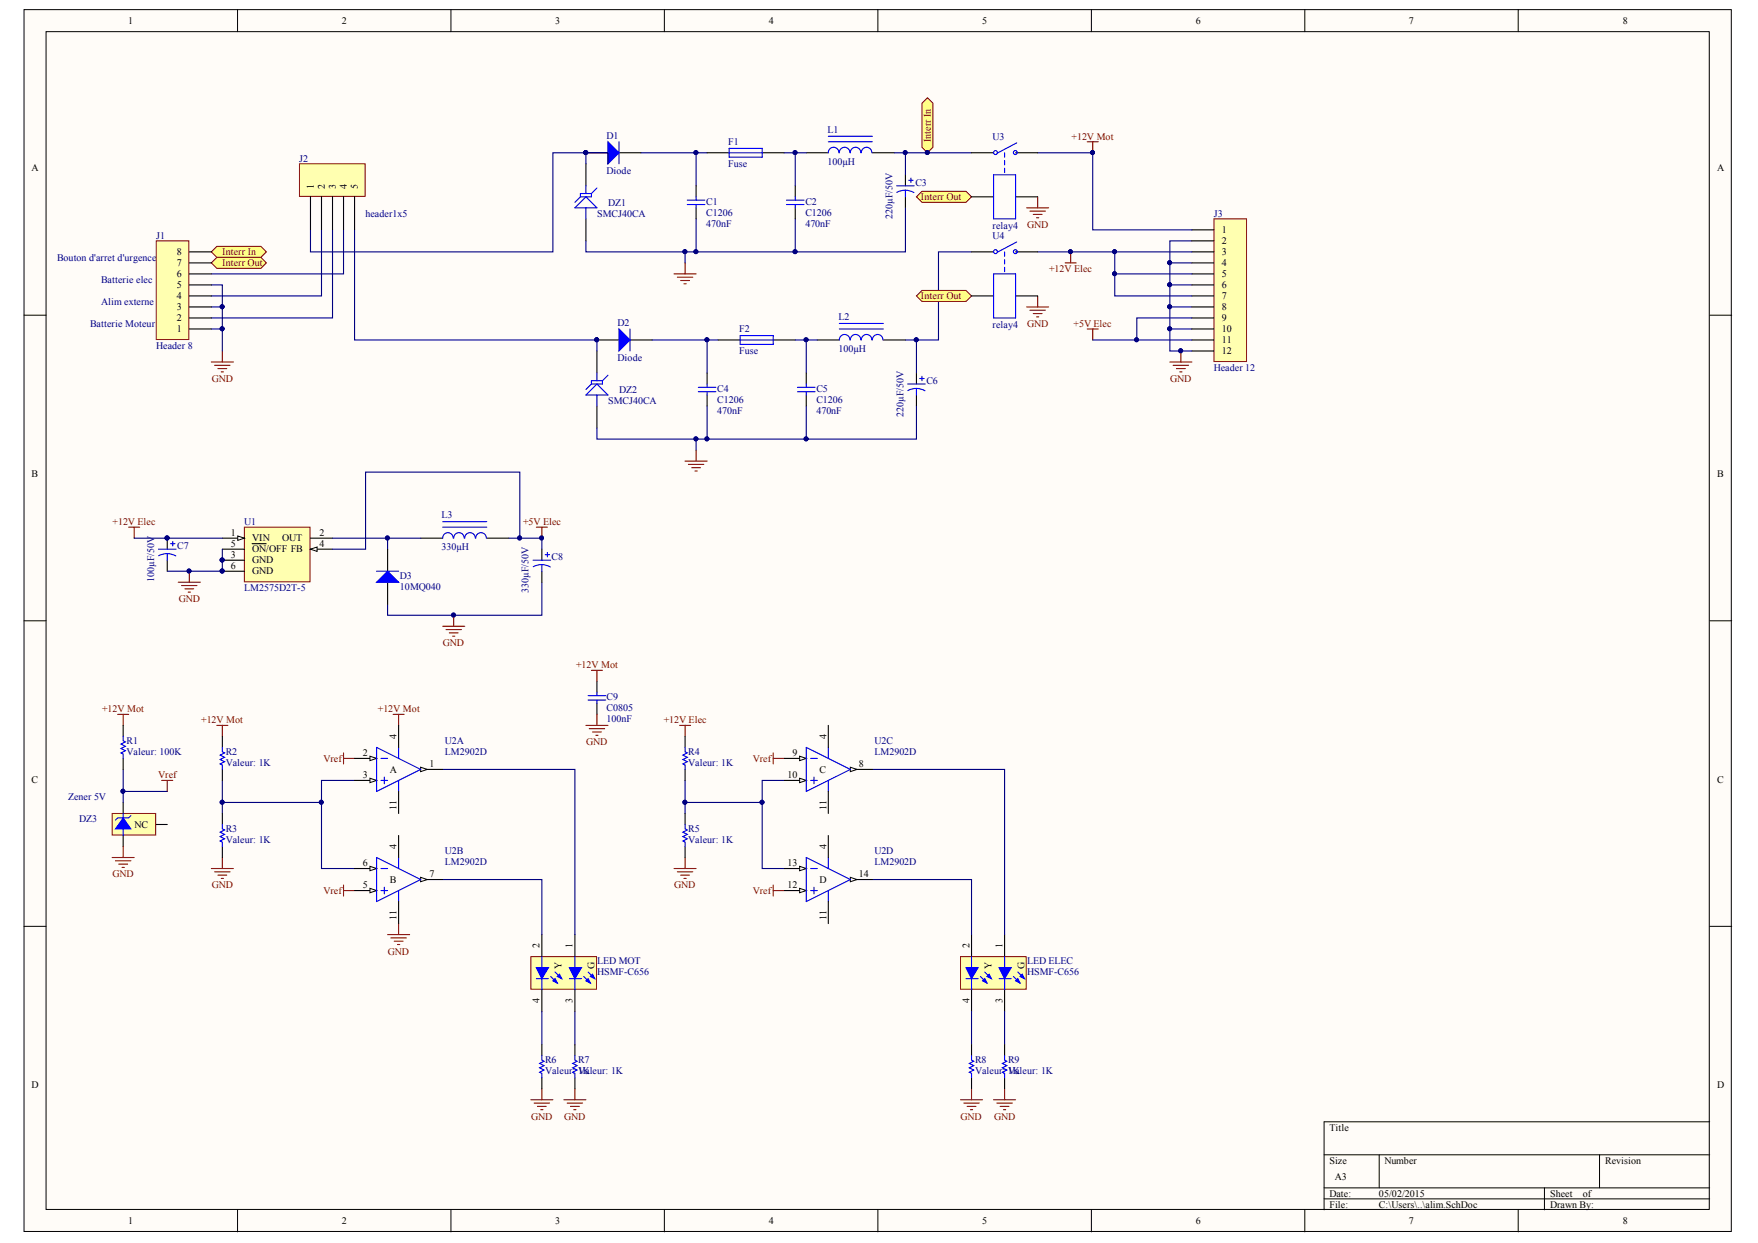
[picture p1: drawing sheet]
# Altium project alim.PrjPcb
1 sheet, 38 parts. Net scope: flat (ports and power ports of the same name join across sheets).
Board file: alim.PcbDoc

## Sheet alim.SchDoc
size A3

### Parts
C1  C1206  value 470nF  [1206]
C2  C1206  value 470nF  [1206]
C3  220µF/50V  [Cap-D6]
C4  C1206  value 470nF  [1206]
C5  C1206  value 470nF  [1206]
C6  220µF/50V  [Cap-D6]
C7  100µF/50V  [Cap-D6]
C8  330µF/50V  [Cap-D6]
C9  C0805  value 100nF  [0805]
D1  Diode  [DSO-C2/X3.3]
D2  Diode  [DSO-C2/X3.3]
D3  10MQ040  [DSO-C2/X1.8]
DZ1  SMCJ40CA  [DSO-C2/X3.3]
DZ2  SMCJ40CA  [DSO-C2/X3.3]
DZ3  Zener 5V  [MF03A_N]
F1  Fuse  [FUSE MF-SM050]
F2  Fuse  [FUSE MF-SM050]
J1  Header 8  [EMBMCS8]
J2  header1x5  [H1x5]
J3  Header 12  [MCS12]
L1  100µH  [SELF1]
L2  100µH  [SELF1]
L3  330µH  [SELF1]
LED_ELEC  HSMF-C656  [3.2X2.7X1.1A]
LED_MOT  HSMF-C656  [3.2X2.7X1.1A]
R1  Valeur: 100K  [ERA-0805]  (hidden comment: ERA6Y)
R2  Valeur: 1K  [ERA-0805]  (hidden comment: ERA6Y)
R3  Valeur: 1K  [ERA-0805]  (hidden comment: ERA6Y)
R4  Valeur: 1K  [ERA-0805]  (hidden comment: ERA6Y)
R5  Valeur: 1K  [ERA-0805]  (hidden comment: ERA6Y)
R6  Valeur: 1K  [ERA-0805]  (hidden comment: ERA6Y)
R7  Valeur: 1K  [ERA-0805]  (hidden comment: ERA6Y)
R8  Valeur: 1K  [ERA-0805]  (hidden comment: ERA6Y)
R9  Valeur: 1K  [ERA-0805]  (hidden comment: ERA6Y)
U1  LM2575D2T-5  [936A-02]
U2  LM2902D  [D014_N]  (parts A,B,C,D of 4)
U3  relay4  [Relay 4]
U4  relay4  [Relay 4]

### Ports
Interr In, Interr Out

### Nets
+5V Elec: C8.1 J3.9 J3.11 L3.2 U1.4(FB)
+12V Elec: C7.1 J3.3 J3.5 J3.7 R4.1 U1.1(VIN) U4.2
+12V Mot: C9.2 J3.1 R1.1 R2.1 U2.4(V+) U3.2
GND: C1.1 C2.1 C3.2 C4.1 C5.1 C6.2 C7.2 C8.2 C9.1 D3.1(A) DZ1.1(A) DZ2.1(A) DZ3.2(-V) J1.1 J1.3 J1.5 J3.2 J3.4 J3.6 J3.8 J3.10 J3.12 R3.2 R5.2 R6.2 R7.2 R8.2 R9.2 U1.3(GND) U1.5(~{ON}/OFF) U1.6(GND) U2.11(V-) U3.4 U4.4
Vref: DZ3.1(+V) R1.2 U2.2(IN-) U2.5(IN+) U2.9(IN-) U2.12(IN+)
NetC1_2: C1.2 D1.2(K) F1.1
NetC2_2: C2.2 F1.2 L1.1
NetC3_1: C3.1 J1.8 L1.2 U3.1 ; port Interr In
NetC4_2: C4.2 D2.2(K) F2.1
NetC5_2: C5.2 F2.2 L2.1
NetC6_1: C6.1 L2.2 U4.1
NetD1_1: D1.1(A) DZ1.2(K) J2.1
NetD2_1: D2.1(A) DZ2.2(K) J2.5
NetD3_2: D3.2(K) L3.1 U1.2(OUT)
NetJ1_2: J1.2 J2.3
NetJ1_4: J1.4 J2.2
NetJ1_6: J1.6 J2.4
NetJ1_7: J1.7 U3.3 U4.3 ; port Interr Out
NetLED_ELEC_1: LED_ELEC.1(A1) U2.8(OUT)
NetLED_ELEC_2: LED_ELEC.2(A2) U2.14(OUT)
NetLED_ELEC_3: LED_ELEC.3(K1) R9.1
NetLED_ELEC_4: LED_ELEC.4(K2) R8.1
NetLED_MOT_1: LED_MOT.1(A1) U2.1(OUT)
NetLED_MOT_2: LED_MOT.2(A2) U2.7(OUT)
NetLED_MOT_3: LED_MOT.3(K1) R7.1
NetLED_MOT_4: LED_MOT.4(K2) R6.1
NetR2_2: R2.2 R3.1 U2.3(IN+) U2.6(IN-)
NetR4_2: R4.2 R5.1 U2.10(IN+) U2.13(IN-)

Not connected (* = marked no-connect by the designer): DZ3 3(NC)

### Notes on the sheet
- (near J1) Bouton d'arret d'urgence
- (near J1) Batterie elec
- (near J1) Alim externe
- (near J1) Batterie Moteur
